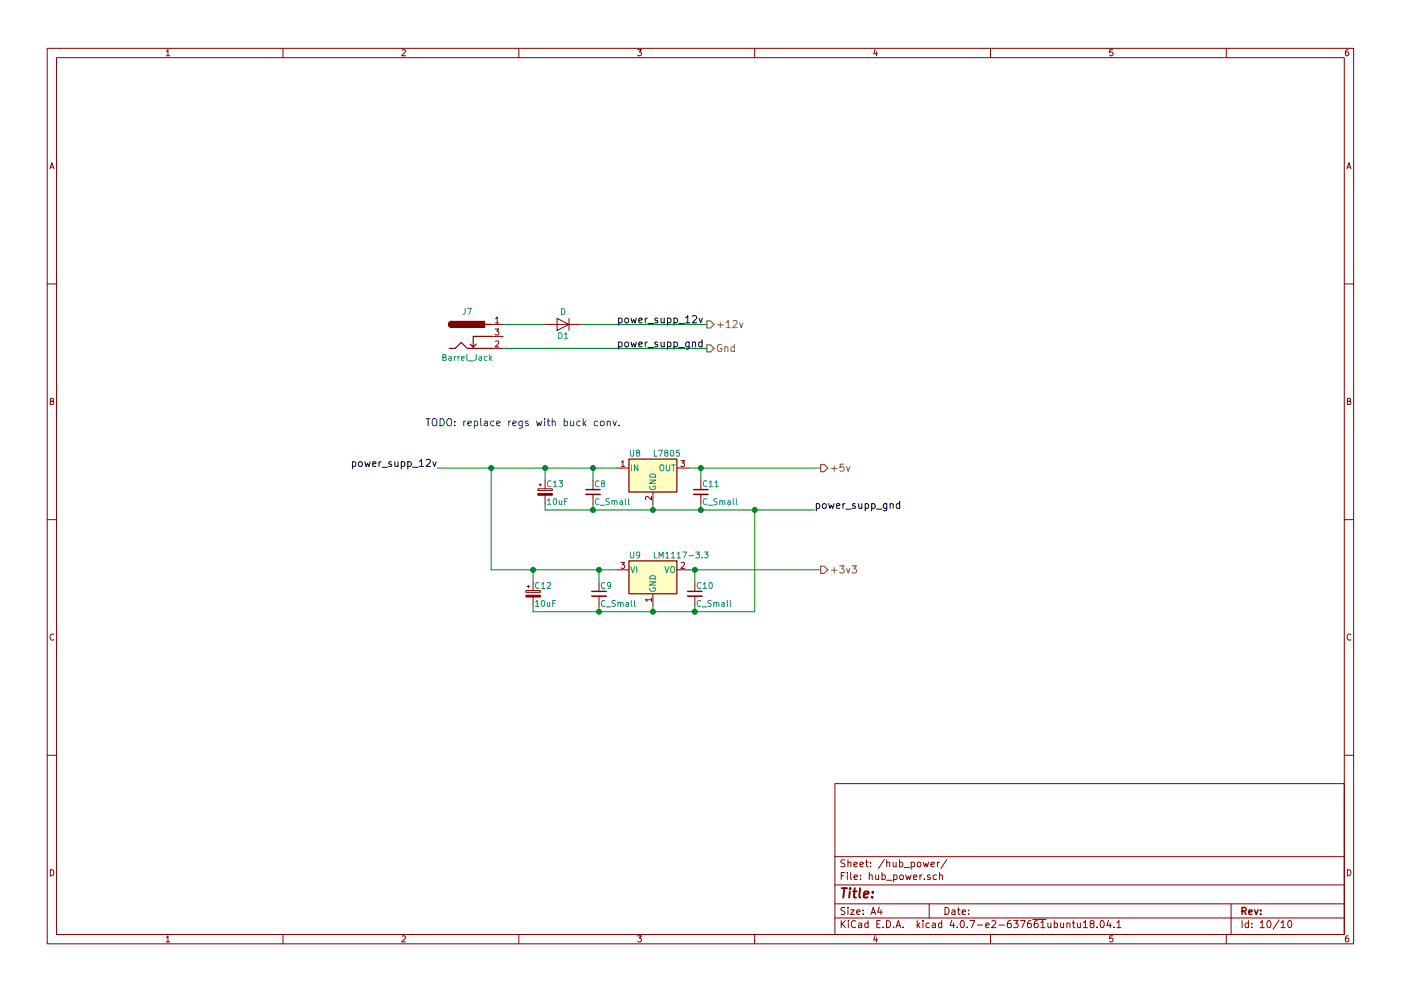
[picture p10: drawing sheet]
EESchema Schematic File Version 2
LIBS:power
LIBS:device
LIBS:switches
LIBS:relays
LIBS:motors
LIBS:transistors
LIBS:conn
LIBS:linear
LIBS:regul
LIBS:74xx
LIBS:cmos4000
LIBS:adc-dac
LIBS:memory
LIBS:xilinx
LIBS:microcontrollers
LIBS:dsp
LIBS:microchip
LIBS:analog_switches
LIBS:motorola
LIBS:texas
LIBS:intel
LIBS:audio
LIBS:interface
LIBS:digital-audio
LIBS:philips
LIBS:display
LIBS:cypress
LIBS:siliconi
LIBS:opto
LIBS:atmel
LIBS:contrib
LIBS:valves
LIBS:74cbtlv3245
LIBS:abb
LIBS:tca9546a
LIBS:flexibleaudiohub-cache
EELAYER 25 0
EELAYER END
$Descr A4 11693 8268
encoding utf-8
Sheet 10 10
Title ""
Date ""
Rev ""
Comp ""
Comment1 ""
Comment2 ""
Comment3 ""
Comment4 ""
$EndDescr
Text HLabel 5900 2700 2    60   Output ~ 0
+12v
$Comp
L Barrel_Jack J7
U 1 1
P 3900 2800
F 0 "J7" H 3900 3010 50  0000 C CNN
F 1 "Barrel_Jack" H 3900 2625 50  0000 C CNN
F 2 "Connectors:BARREL_JACK" H 3950 2760 50  0001 C CNN
F 3 "" H 3950 2760 50  0001 C CNN
	1    3900 2800
	1    0    0    -1  
$EndComp
Text HLabel 5900 2900 2    60   Output ~ 0
Gnd
Wire Wire Line
	4200 2900 5900 2900
$Comp
L D D1
U 1 1
P 4700 2700
F 0 "D1" H 4700 2800 50  0000 C CNN
F 1 "D" H 4700 2600 50  0000 C CNN
F 2 "Diodes_THT:D_5W_P10.16mm_Horizontal" H 4700 2700 50  0001 C CNN
F 3 "" H 4700 2700 50  0001 C CNN
	1    4700 2700
	-1   0    0    1   
$EndComp
Wire Wire Line
	4850 2700 5900 2700
$Comp
L L7805 U8
U 1 1
P 5450 3900
F 0 "U8" H 5300 4025 50  0000 C CNN
F 1 "L7805" H 5450 4025 50  0000 L CNN
F 2 "TO_SOT_Packages_THT:TO-220_Vertical" H 5475 3750 50  0001 L CIN
F 3 "" H 5450 3850 50  0001 C CNN
	1    5450 3900
	1    0    0    -1  
$EndComp
Text Notes 3550 3550 0    60   ~ 0
TODO: replace regs with buck conv.
Text Label 5150 2700 0    60   ~ 0
power_supp_12v
Text Label 3650 3900 2    60   ~ 0
power_supp_12v
Wire Wire Line
	3650 3900 5150 3900
$Comp
L C_Small C8
U 1 1
P 4950 4100
F 0 "C8" H 4960 4170 50  0000 L CNN
F 1 "C_Small" H 4960 4020 50  0000 L CNN
F 2 "Capacitors_SMD:C_0805_HandSoldering" H 4950 4100 50  0001 C CNN
F 3 "" H 4950 4100 50  0001 C CNN
	1    4950 4100
	1    0    0    -1  
$EndComp
Wire Wire Line
	4950 3900 4950 4000
Connection ~ 4950 3900
Text Label 5150 2900 0    60   ~ 0
power_supp_gnd
Wire Wire Line
	4950 4200 4950 4250
Wire Wire Line
	4550 4250 6800 4250
Wire Wire Line
	5450 4250 5450 4200
Connection ~ 5450 4250
Text Label 6800 4250 0    60   ~ 0
power_supp_gnd
$Comp
L C_Small C11
U 1 1
P 5850 4100
F 0 "C11" H 5860 4170 50  0000 L CNN
F 1 "C_Small" H 5860 4020 50  0000 L CNN
F 2 "Capacitors_SMD:C_0805_HandSoldering" H 5850 4100 50  0001 C CNN
F 3 "" H 5850 4100 50  0001 C CNN
	1    5850 4100
	1    0    0    -1  
$EndComp
Wire Wire Line
	5850 4200 5850 4250
Connection ~ 5850 4250
Wire Wire Line
	5850 4000 5850 3900
Wire Wire Line
	5750 3900 6850 3900
$Comp
L LM1117-3.3 U9
U 1 1
P 5450 4750
F 0 "U9" H 5300 4875 50  0000 C CNN
F 1 "LM1117-3.3" H 5450 4875 50  0000 L CNN
F 2 "TO_SOT_Packages_THT:TO-220_Vertical" H 5450 4750 50  0001 C CNN
F 3 "" H 5450 4750 50  0001 C CNN
	1    5450 4750
	1    0    0    -1  
$EndComp
$Comp
L C_Small C9
U 1 1
P 5000 4950
F 0 "C9" H 5010 5020 50  0000 L CNN
F 1 "C_Small" H 5010 4870 50  0000 L CNN
F 2 "Capacitors_SMD:C_0805_HandSoldering" H 5000 4950 50  0001 C CNN
F 3 "" H 5000 4950 50  0001 C CNN
	1    5000 4950
	1    0    0    -1  
$EndComp
Wire Wire Line
	4100 4750 5150 4750
Wire Wire Line
	5000 4850 5000 4750
Connection ~ 5000 4750
Wire Wire Line
	5000 5050 5000 5100
Wire Wire Line
	4450 5100 6300 5100
Wire Wire Line
	5450 5100 5450 5050
$Comp
L C_Small C10
U 1 1
P 5800 4950
F 0 "C10" H 5810 5020 50  0000 L CNN
F 1 "C_Small" H 5810 4870 50  0000 L CNN
F 2 "Capacitors_SMD:C_0805_HandSoldering" H 5800 4950 50  0001 C CNN
F 3 "" H 5800 4950 50  0001 C CNN
	1    5800 4950
	1    0    0    -1  
$EndComp
Wire Wire Line
	5800 5100 5800 5050
Connection ~ 5450 5100
Wire Wire Line
	6300 5100 6300 4250
Connection ~ 6300 4250
Connection ~ 5800 5100
Wire Wire Line
	5750 4750 6850 4750
Wire Wire Line
	5800 4750 5800 4850
Connection ~ 5800 4750
Connection ~ 5850 3900
Text HLabel 6850 4750 2    60   Output ~ 0
+3v3
Text HLabel 6850 3900 2    60   Output ~ 0
+5v
$Comp
L CP_Small C12
U 1 1
P 4450 4950
F 0 "C12" H 4460 5020 50  0000 L CNN
F 1 "10uF" H 4460 4870 50  0000 L CNN
F 2 "Capacitors_THT:CP_Radial_D5.0mm_P2.00mm" H 4450 4950 50  0001 C CNN
F 3 "" H 4450 4950 50  0001 C CNN
	1    4450 4950
	1    0    0    -1  
$EndComp
Wire Wire Line
	4450 4750 4450 4850
Wire Wire Line
	4450 5050 4450 5100
Connection ~ 5000 5100
$Comp
L CP_Small C13
U 1 1
P 4550 4100
F 0 "C13" H 4560 4170 50  0000 L CNN
F 1 "10uF" H 4560 4020 50  0000 L CNN
F 2 "Capacitors_THT:CP_Radial_D5.0mm_P2.00mm" H 4550 4100 50  0001 C CNN
F 3 "" H 4550 4100 50  0001 C CNN
	1    4550 4100
	1    0    0    -1  
$EndComp
Wire Wire Line
	4550 4200 4550 4250
Connection ~ 4950 4250
Wire Wire Line
	4550 4000 4550 3900
Connection ~ 4550 3900
Wire Wire Line
	4100 4750 4100 3900
Connection ~ 4100 3900
Connection ~ 4450 4750
Wire Wire Line
	4550 2700 4200 2700
$EndSCHEMATC
